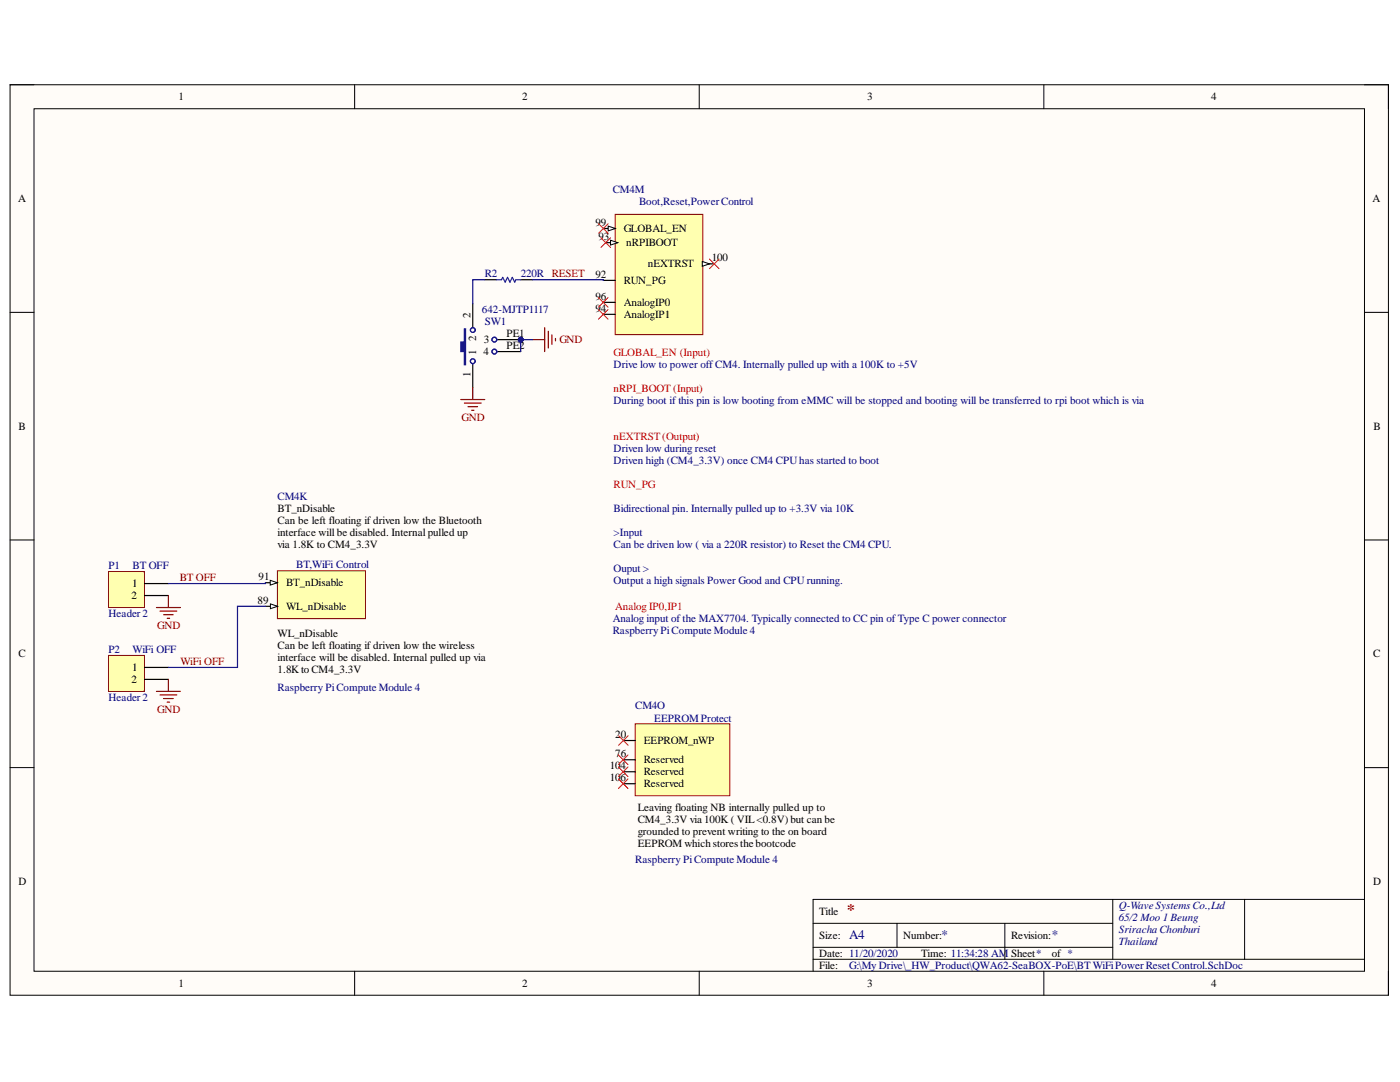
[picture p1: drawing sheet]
<svg xmlns="http://www.w3.org/2000/svg" width="279mm" height="216mm" viewBox="0 0 279 216" stroke-linecap="round" stroke-linejoin="round" font-family="sans-serif">
<path d="M2 16.9h275.1v181.7h-275.1z" fill-rule="evenodd" fill="#fffcf8"/>
<path d="M2 16.9h275.1v181.7h-275.1z" fill="none" stroke="#000" stroke-width=".2"/>
<path d="M6.8 21.7h265.5v172.1h-265.5z" fill-rule="evenodd" fill="#fffcf8"/>
<g fill="none" stroke="#000" stroke-width=".2">
<path d="M2 16.9h4.8M70.8 16.9v4.8M139.5 16.9v4.8M208.3 16.9v4.8M272.3 16.9h4.8v4.8M6.8 21.7h265.5v172.1h-265.5zM2 62.3h4.8M272.3 62.3h4.8M2 107.7h4.8M272.3 107.7h4.8M2 153.2h4.8M272.3 153.2h4.8"/>
<path d="M222.1 179.5v11.9M248.4 179.5v11.9M272.3 179.5h-110v14.3M70.8 193.8v4.8M139.5 193.8v4.8M162.3 184.2h59.8M162.3 191.4h110M162.3 189h59.8M179 184.2v4.8M200.5 184.2v7.2M208.3 193.8v4.8M277.1 193.8v4.8"/>
</g>
<path d="M55.4 113.9h17.5v9.5h-17.5z" fill-rule="evenodd" fill="#ffffb0"/>
<path d="M55.4 113.9h17.5v9.5h-17.5z" fill="none" stroke="#800000" stroke-width=".2"/>
<path d="M53 116.3h2.4" fill="none" stroke="#000" stroke-width=".24"/>
<path d="M53.9 115.8l1.5 .5-1.5 .5z" fill="#f8fcff"/>
<path d="M53.9 115.8l1.5 .5-1.5 .5z" fill="none" stroke="#000" stroke-width=".2"/>
<path d="M53 121h2.4" fill="none" stroke="#000" stroke-width=".24"/>
<path d="M54 120.5l1.4 .5-1.4 .5z" fill="#f8fcff"/>
<path d="M54 120.5l1.4 .5-1.4 .5z" fill="none" stroke="#000" stroke-width=".2"/>
<path d="M122.8 42.8h17.5v24h-17.5z" fill-rule="evenodd" fill="#ffffb0"/>
<path d="M122.8 42.8h17.5v24h-17.5z" fill="none" stroke="#800000" stroke-width=".2"/>
<path d="M140.2 52.7h2.4" fill="none" stroke="#000" stroke-width=".24"/>
<path d="M140.2 52.2l1.4 .5-1.4 .4z" fill="#f8fcff"/>
<path d="M140.2 52.2l1.4 .5-1.4 .4z" fill="none" stroke="#000" stroke-width=".2"/>
<path d="M120.9 48.4h2.4" fill="none" stroke="#000" stroke-width=".24"/>
<path d="M121.8 47.9l1.5 .5-1.5 .5z" fill="#f8fcff"/>
<path d="M121.8 47.9l1.5 .5-1.5 .5z" fill="none" stroke="#000" stroke-width=".2"/>
<path d="M120.4 45.6h2.4" fill="none" stroke="#000" stroke-width=".24"/>
<path d="M121.4 45.1l1.4 .5-1.4 .5z" fill="#f8fcff"/>
<path d="M121.4 45.1l1.4 .5-1.4 .5z" fill="none" stroke="#000" stroke-width=".2"/>
<path d="M120.4 55.9h2.4M120.4 60.3h2.4M120.4 62.7h2.4" fill="none" stroke="#000" stroke-width=".24"/>
<path d="M126.8 144.4h18.8v14.4h-18.8z" fill-rule="evenodd" fill="#ffffb0"/>
<path d="M126.8 144.4h18.8v14.4h-18.8z" fill="none" stroke="#800000" stroke-width=".2"/>
<path d="M124.4 151.6h2.4M124.4 154h2.4M124.4 156.4h2.4M124.4 147.8h2.4" fill="none" stroke="#000" stroke-width=".24"/>
<g fill="none" stroke="#f00" stroke-width=".2">
<path d="M119.4 59.4l1.9 1.9M119.5 44.6l1.9 2M121.3 59.4l-1.9 1.9M121.4 44.6l-1.9 2M119.4 61.8l1.9 1.9M121.3 61.8l-1.9 1.9M123.4 150.6l1.9 2M123.4 153l1.9 2M123.4 155.4l1.9 1.9M123.5 146.8l1.9 1.9M125.3 150.6l-1.9 2M125.3 153l-1.9 2"/>
<path d="M125.3 155.4l-1.9 1.9M125.4 146.8l-1.9 1.9"/>
</g>
<circle cx="103.9" cy="67.8" r=".48" fill="#000080"/>
<circle cx="103.9" cy="67.8" r=".48" fill="none" stroke="#000080" stroke-width=".2"/>
<path d="M94.4 60.6v4.8M94.4 72.5v4.8" fill="none" stroke="#000" stroke-width=".24"/>
<path d="M92.7 65.6h.2v7.2h-.2v-2.6h-.7v-2h.7z" fill-rule="evenodd" fill="#00f"/>
<g fill="none" stroke="#00f" stroke-width=".24">
<path d="M92.7 65.6h.2v7.2h-.2v-2.6h-.7v-2h.7z"/>
<circle cx="94.4" cy="72.1" r=".48"/>
<circle cx="94.4" cy="65.9" r=".48"/>
</g>
<path d="M99.1 67.8h4.8" fill="none" stroke="#000" stroke-width=".24"/>
<circle cx="103.9" cy="67.8" r=".48" fill="#000080"/>
<circle cx="103.9" cy="67.8" r=".48" fill="none" stroke="#000080" stroke-width=".2"/>
<g fill="none" stroke="#00f" stroke-width=".24">
<path d="M99.1 55.8h1l.2-.5 .5 1 .5-1 .5 1 .4-1 .5 1 .3-.5h.9"/>
<circle cx="98.7" cy="70.2" r=".48"/>
<circle cx="98.7" cy="67.8" r=".48"/>
</g>
<path d="M96.7 55.8h2.4M103.9 55.8h2.4M99.1 70.2h4.8" fill="none" stroke="#000" stroke-width=".24"/>
<path d="M92 79.7h4.7M94.4 77.3v2.4M106.3 67.8h2.4M108.7 65.4v4.8M109.4 66.1v3.3M110.1 66.8v1.9M110.9 67.5v.5M92.7 80.4h3.3M93.4 81.2h1.9M94.1 81.9h.5" fill="none" stroke="#800000" stroke-width=".24"/>
<path d="M119.9 47.5l1.9 1.9M121.8 47.5l-1.9 1.9M141.6 51.7l1.9 1.9M143.5 51.7l-1.9 1.9" fill="none" stroke="#f00" stroke-width=".2"/>
<path d="M106.3 67.8h-2.4v2.4" fill="none" stroke="#000080" stroke-width=".24"/>
<circle cx="103.9" cy="67.8" r=".48" fill="#000080"/>
<circle cx="103.9" cy="67.8" r=".48" fill="none" stroke="#000080" stroke-width=".2"/>
<path d="M21.7 114.1h7.1v7.1h-7.1z" fill-rule="evenodd" fill="#ffffb0"/>
<path d="M21.7 114.1h7.1v7.1h-7.1z" fill="none" stroke="#800000" stroke-width=".2"/>
<path d="M28.8 116.4h4.8M28.8 118.8h4.8" fill="none" stroke="#000" stroke-width=".24"/>
<path d="M21.7 130.8h7.1v7.2h-7.1z" fill-rule="evenodd" fill="#ffffb0"/>
<path d="M21.7 130.8h7.1v7.2h-7.1z" fill="none" stroke="#800000" stroke-width=".2"/>
<path d="M28.8 133.2h4.8M28.8 135.6h4.8" fill="none" stroke="#000" stroke-width=".24"/>
<path d="M33.6 118.8v2.4M31.2 121.2h4.8M31.2 138h4.8M31.9 121.9h3.4M31.9 138.7h3.4M32.7 122.7h1.9M32.7 139.4h1.9M33.4 123.4h.5M33.6 135.6v2.4M33.4 140.1h.5" fill="none" stroke="#800000" stroke-width=".24"/>
<path d="M96.7 55.8h-2.3v4.8M106.3 55.8h14.1v.1M53 116.3v.1h-19.4M53 121h-5.6v12.2h-13.8" fill="none" stroke="#000080" stroke-width=".24"/>
<text font-size="3.2" fill="#800000" x="169" y="182.5">*</text>
<g font-size="2.6" fill="#000080">
<text x="169.5" y="187.4">A4</text>
<text x="187.9" y="187.4">*</text>
<text x="209.9" y="187.4">*</text>
</g>
<g font-size="2.2">
<text x="35.6" y="20">1</text>
<text x="104.2" y="20">2</text>
<text x="173" y="20">3</text>
<text x="241.7" y="20">4</text>
<text x="3.6" y="40.3">A</text>
<text x="273.9" y="40.3">A</text>
<text x="118.8" y="45.1">99</text>
<text x="119.4" y="47.9">93</text>
<text x="124.5" y="46.3">GLOBAL_EN</text>
<text x="125" y="49.1">nRPIBOOT</text>
<text x="129.3" y="53.3">nEXTRST</text>
<text x="142.1" y="52.1">100</text>
<text x="118.8" y="55.4">92</text>
<text x="118.8" y="59.8">96</text>
<text x="124.5" y="56.6">RUN_PG</text>
<text x="93.9" y="63.5" transform="rotate(-90 93.9 63.5)">2</text>
<text x="118.8" y="62.2">94</text>
<text x="124.5" y="61">AnalogIP0</text>
<text x="124.5" y="63.5">AnalogIP1</text>
<text x="95.1" y="70.9" transform="rotate(-90 95.1 70.9)">1</text>
<text x="95.1" y="68" transform="rotate(-90 95.1 68)">2</text>
<text x="96.5" y="70.8">4</text>
<text x="96.6" y="68.4">3</text>
<text x="101.1" y="67.3">PE1</text>
<text x="101.1" y="69.6">PE2</text>
<text x="93.9" y="75.3" transform="rotate(-90 93.9 75.3)">1</text>
<text x="3.7" y="85.8">B</text>
<text x="274.1" y="85.8">B</text>
<text x="55.4" y="102.2">BT_nDisable</text>
<text x="55.4" y="104.5">Can be left floating if driven low the Bluetooth</text>
<text x="55.4" y="107">interface will be disabled. Internal pulled up</text>
<text x="55.4" y="109.4">via 1.8K to CM4_3.3V</text>
<text x="26.2" y="119.5">2</text>
<text x="26.4" y="117.1">1</text>
<text x="51.6" y="115.8">91</text>
<text x="57.1" y="117">BT_nDisable</text>
<text x="51.4" y="120.5">89</text>
<text x="57.1" y="121.7">WL_nDisable</text>
<text x="3.7" y="131.2">C</text>
<text x="55.4" y="127.1">WL_nDisable</text>
<text x="55.4" y="129.5">Can be left floating if driven low the wireless</text>
<text x="55.4" y="131.9">interface will be disabled. Internal pulled up via</text>
<text x="274" y="131.2">C</text>
<text x="26.2" y="136.2">2</text>
<text x="26.4" y="133.9">1</text>
<text x="55.4" y="134.3">1.8K to CM4_3.3V</text>
<text x="122.8" y="147.3">20</text>
<text x="128.5" y="148.5">EEPROM_nWP</text>
<text x="121.7" y="153.5">104</text>
<text x="121.7" y="155.9">106</text>
<text x="122.8" y="151.1">76</text>
<text x="128.5" y="152.3">Reserved</text>
<text x="128.5" y="154.7">Reserved</text>
<text x="127.3" y="161.9">Leaving floating NB internally pulled up to</text>
<text x="128.5" y="157.1">Reserved</text>
<text x="127.3" y="164.3">CM4_3.3V via 100K ( VIL&lt;0.8V) but can be</text>
<text x="127.3" y="166.7">grounded to prevent writing to the on board</text>
<text x="127.3" y="169">EEPROM whichstoresthebootcode</text>
<text x="3.7" y="176.5">D</text>
<text x="274" y="176.5">D</text>
<text x="163.5" y="182.5">Title</text>
<text x="163.5" y="187.4">Size:</text>
<text x="163.5" y="190.9">Date: 11/20/2020</text>
<text x="180.2" y="187.4">Number:</text>
<text x="183.9" y="190.9">Time: 11:34:28 AM Sheet*</text>
<text x="201.8" y="187.4">Revision:</text>
<text x="209.9" y="190.9">of *</text>
<text x="35.6" y="196.9">1</text>
<text x="104.2" y="196.9">2</text>
<text x="163.5" y="193.3">File:</text>
<text x="173" y="196.9">3</text>
<text x="241.7" y="196.9">4</text>
</g>
<g font-size="2.2" fill="#000080">
<text x="122.3" y="38.4">CM4M</text>
<text x="127.5" y="40.9">Boot,Reset,PowerControl</text>
<text x="96.8" y="55.3">R2</text>
<text x="103.9" y="55.3">220R RESET</text>
<text x="96.2" y="62.5">642-MJTP1117</text>
<text x="96.8" y="64.9">SW1</text>
<text x="122.5" y="73.4">Drive low to power offCM4. Internally pulled up with a 100K to +5V</text>
<text x="122.5" y="80.6">During boot if this pin is low booting from eMMC will be stopped and booting will be transferred to rpi boot which is via</text>
<text x="122.5" y="90.2">Driven low during reset</text>
<text x="122.5" y="92.6">Driven high (CM4_3.3V) once CM4 CPUhas started to boot</text>
<text x="55.4" y="99.8">CM4K</text>
<text x="122.5" y="102.2">Bidirectional pin. Internally pulled up to +3.3V via 10K</text>
<text x="122.5" y="106.9">&gt;Input</text>
<text x="21.7" y="113.6">P1</text>
<text x="26.5" y="113.6">BT OFF</text>
<text x="59.1" y="113.4">BT,WiFi Control</text>
<text x="122.5" y="109.4">Can be driven low ( via a 220R resistor) to Reset the CM4 CPU.</text>
<text x="122.5" y="114.1">Ouput &gt;</text>
<text x="122.5" y="116.4">Output a high signals Power Good and CPUrunning.</text>
<text x="21.7" y="123.1">Header2</text>
<text x="122.3" y="124.1">Analog input ofthe MAX7704. Typically connected to CC pin ofType C power connector</text>
<text x="21.7" y="130.3">P2</text>
<text x="26.5" y="130.3">WiFi OFF</text>
<text x="122.3" y="126.5">Raspberry PiCompute Module 4</text>
<text x="55.4" y="137.9">Raspberry PiCompute Module 4</text>
<text x="21.7" y="139.9">Header2</text>
<text x="126.8" y="141.6">CM4O</text>
<text x="130.6" y="144">EEPROM Protect</text>
<text x="126.8" y="172.2">Raspberry PiCompute Module 4</text>
<text x="223.3" y="181.4">Q-Wave Systems Co.,Ltd</text>
<text x="223.3" y="183.7">65/2 Moo 1 Beung</text>
<text x="223.3" y="186.1">Sriracha Chonburi</text>
<text x="223.3" y="188.5">Thailand</text>
<text x="169.5" y="193.3">G:\My Drive\_HW_Product\QWA62-SeaBOX-PoE\BTWiFiPowerResetControl.SchDoc</text>
</g>
<g font-size="2.2" fill="#800000">
<text x="111.6" y="68.4">GND</text>
<text x="92.1" y="84">GND</text>
<text x="35.9" y="115.9">BT OFF</text>
<text x="31.4" y="125.5">GND</text>
<text x="36" y="132.7">WiFi OFF</text>
<text x="31.4" y="142.2">GND</text>
</g>
<g font-size="2.2" fill="#f00">
<text x="122.5" y="71.1">GLOBAL_EN (Input)</text>
<text x="122.5" y="78.2">nRPI_BOOT (Input)</text>
<text x="122.5" y="87.8">nEXTRST(Output)</text>
<text x="122.5" y="97.3">RUN_PG</text>
<text x="122.8" y="121.8">Analog IP0,IP1</text>
</g>
</svg>
